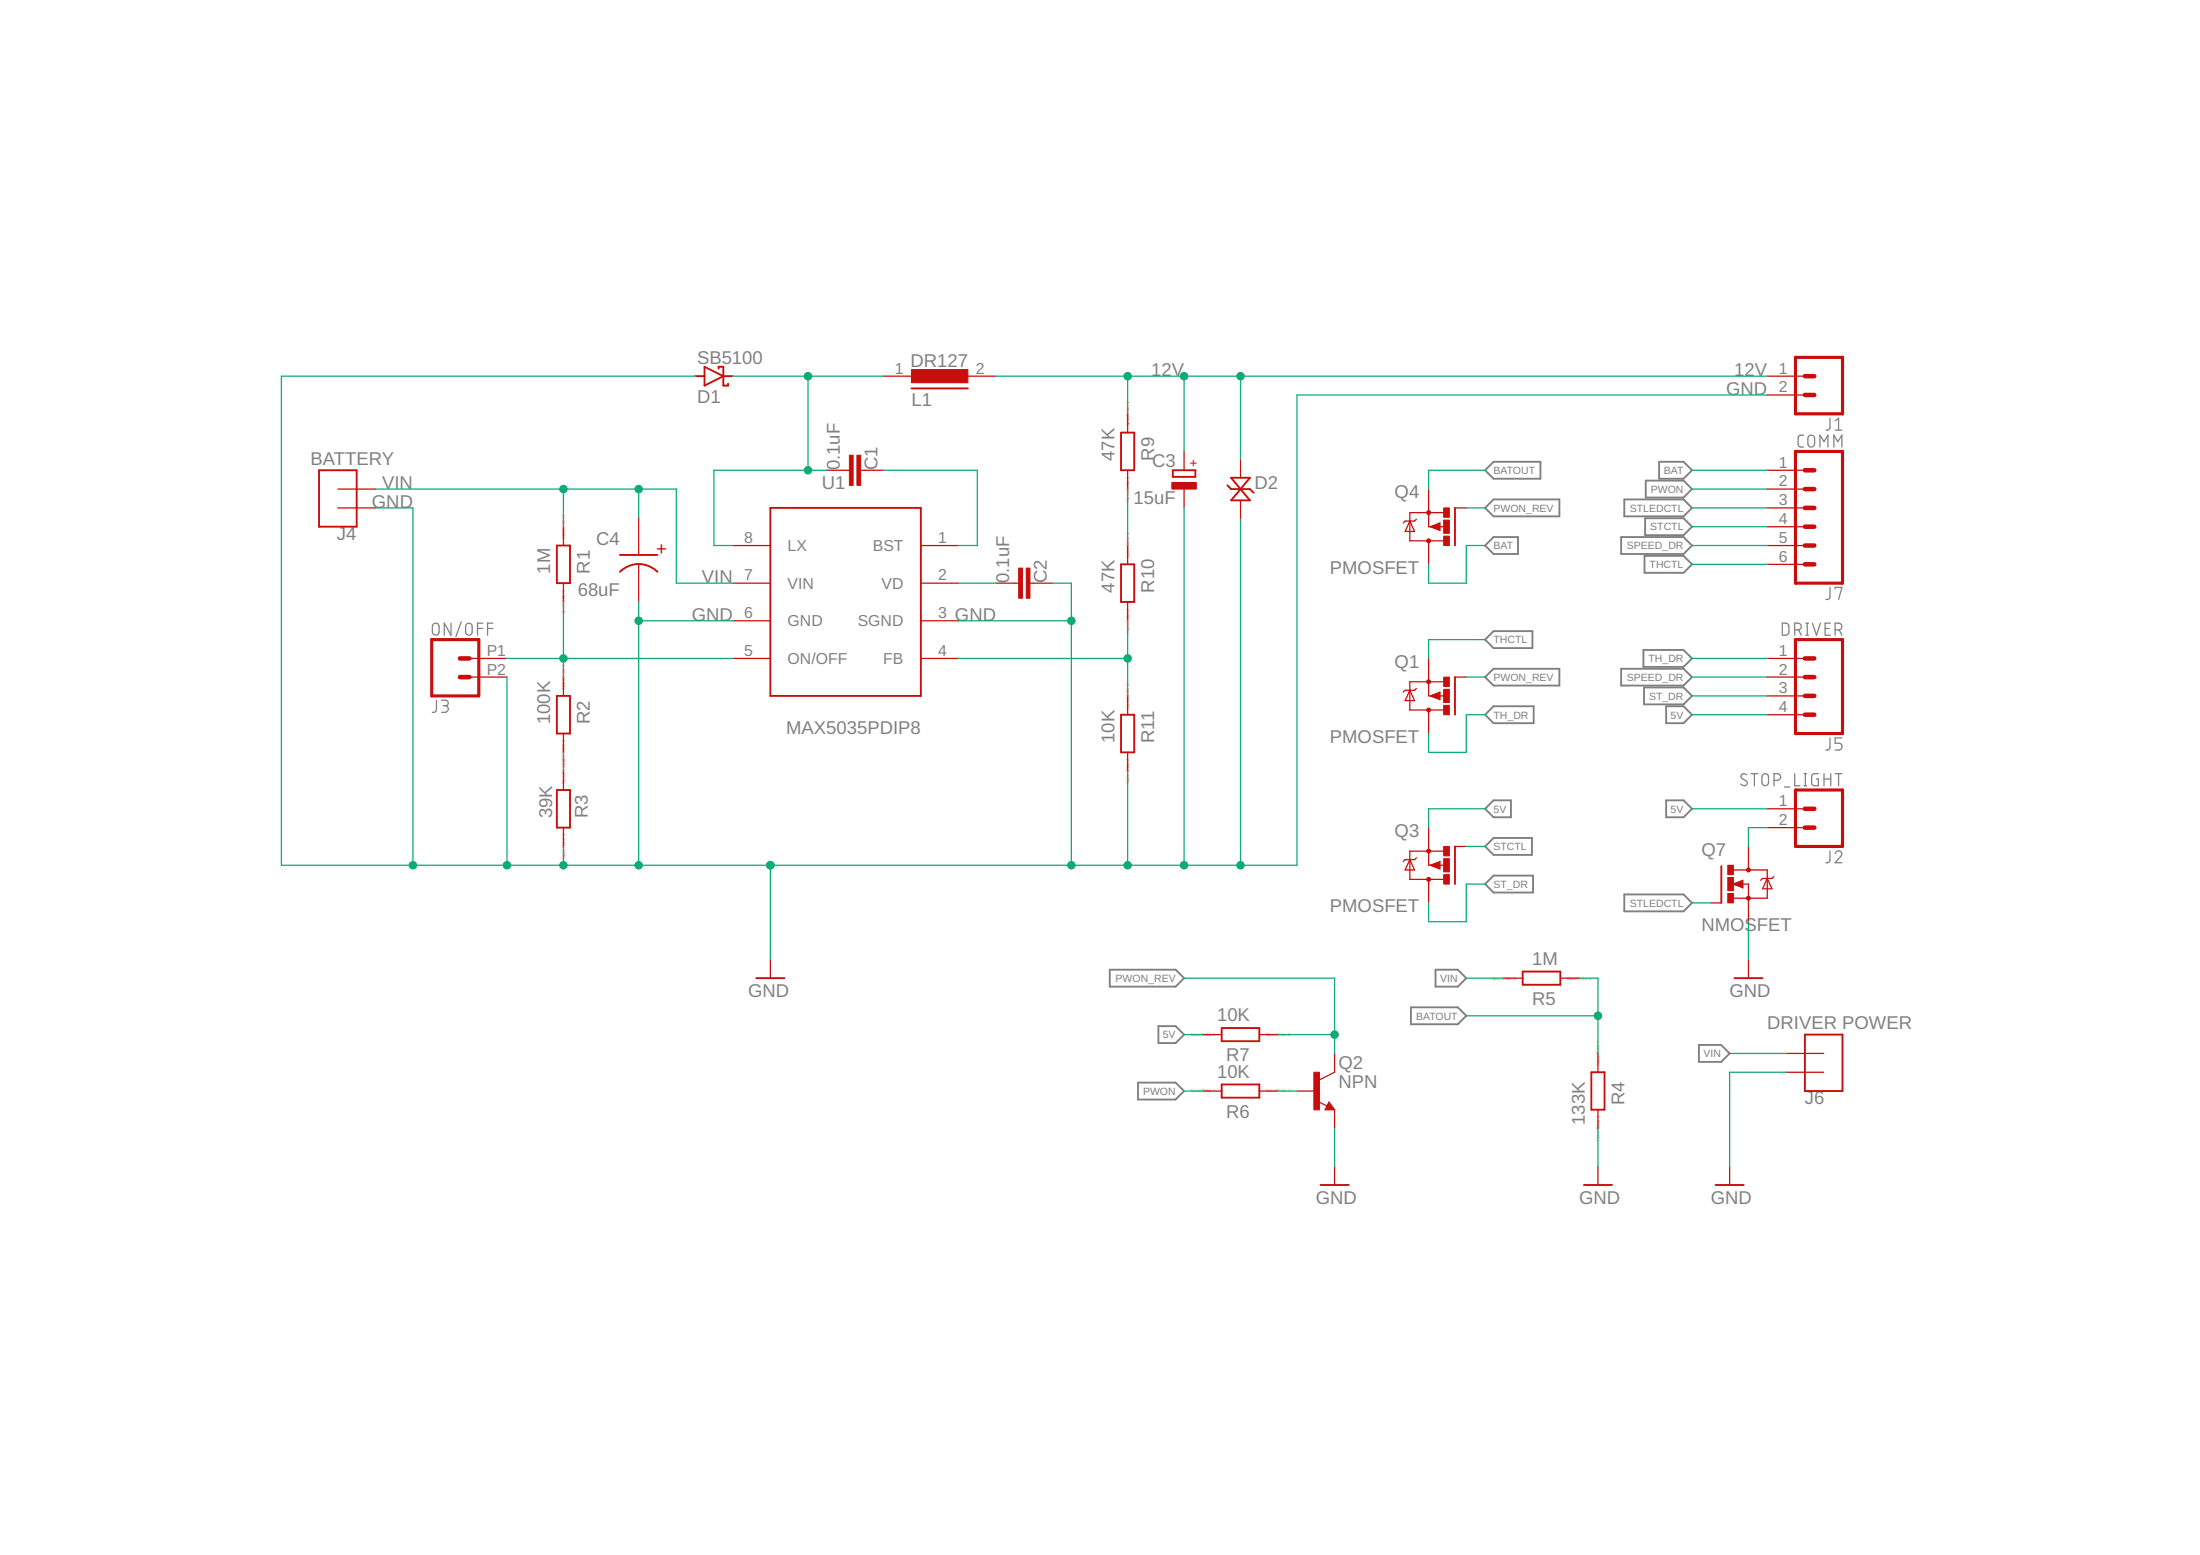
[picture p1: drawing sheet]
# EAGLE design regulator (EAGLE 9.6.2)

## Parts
C1  0.1uF  C_CHIP-1206(3216-METRIC)  [CAPC3216X135]
C2  0.1uF  C_CHIP-1206(3216-METRIC)  [CAPC3216X135]
C3  15uF  C-POL_TANTALUM-2917(7343-METRIC)  [CAPMP7343X310N]
C4  68uF  CPANASONIC_H13  [CAPAE1230X1250N]
D1  SB5100  MBR360G  [DO201AD]
D2  P4SMAJ12CA  TVS_DIODESMA  [DIOM5027X220N]
J1  CONN_02PTH3  [1X02_LONGPADS]
J2  STOP_LIGHT  CONN_02  [1X02]
J3  ON/OFF  CONN_022.54MM_SCREWTERM  [1X02_2.54_SCREWTERM]
J4  BATTERY  XT60  [XT60]
J5  DRIVER  CONN_04  [1X04]
J6  DRIVER POWER  XT60  [XT60]
J7  COMM  CONN_06LONGPADS  [1X06_LONGPADS]
L1  DR127  [DR127]
Q1  PMOSFET  PMOSFET_SOT23  [SOT23]
Q2  NPN  NPN_SOT23  [SOT95P237X112-3N]
Q3  PMOSFET  PMOSFET_SOT23  [SOT23]
Q4  PMOSFET  PMOSFET_SOT23  [SOT23]
Q7  NMOSFET  NMOSFETSOT23  [SOT23]
R1  1M  RR1206  [R1206]
R2  100K  RR1206  [R1206]
R3  39K  RR1206  [R1206]
R4  133K  RR1206  [R1206]
R5  1M  RR1206  [R1206]
R6  10K  RR1206  [R1206]
R7  10K  RR1206  [R1206]
R9  47K  RR1206  [R1206]
R10  47K  RR1206  [R1206]
R11  10K  RR1206  [R1206]
U1  MAX5035PDIP8  [DIP826W56P254L937H458Q8B]

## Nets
5V: J2.1 J5.4 Q3.2(S) R7.1
12V: C3.1(+) D2.1 J1.1 L1.2 R9.1
BAT: J7.1 Q4.3(D)
BATOUT: Q4.2(S) R4.2 R5.1
GND: C2.1 C3.2(-) C4.2 D1.A D2.2 J1.2 J3.P2 J4.GND J6.GND Q2.1(E) Q7.2(S) R3.1 R4.1 R11.2 U1.3(SGND) U1.6(GND)
N$1: C1.1 U1.1(BST)
N$2: C1.2 D1.C L1.1 U1.8(LX)
N$3: Q2.2(B) R6.2
N$4: C2.2 U1.2(VD)
N$5: J3.P1 R1.2 R2.1 U1.5(ON/OFF)
N$6: R9.2 R10.1
N$7: R2.2 R3.2
N$9: R10.2 R11.1 U1.4(FB)
PWON: J7.2 R6.1
PWON_REV: Q1.1(G) Q2.3(C) Q4.1(G) R7.2
SPEED_DR: J5.2 J7.5
ST_DR: J5.3 Q3.3(D)
STCTL: J7.4 Q3.1(G)
STLEDCTL: J7.3 Q7.1(G)
STLEDOUT: J2.2 Q7.3(D)
TH_DR: J5.1 Q1.3(D)
THCTL: J7.6 Q1.2(S)
VIN: C4.1 J4.VCC J6.VCC R1.1 R5.2 U1.7(VIN)

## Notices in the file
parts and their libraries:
SparkFun-Connectors: Licensing: Creative Commons ShareAlike 4.0 International - https://creativecommons.org/licenses/by-sa/4.0
